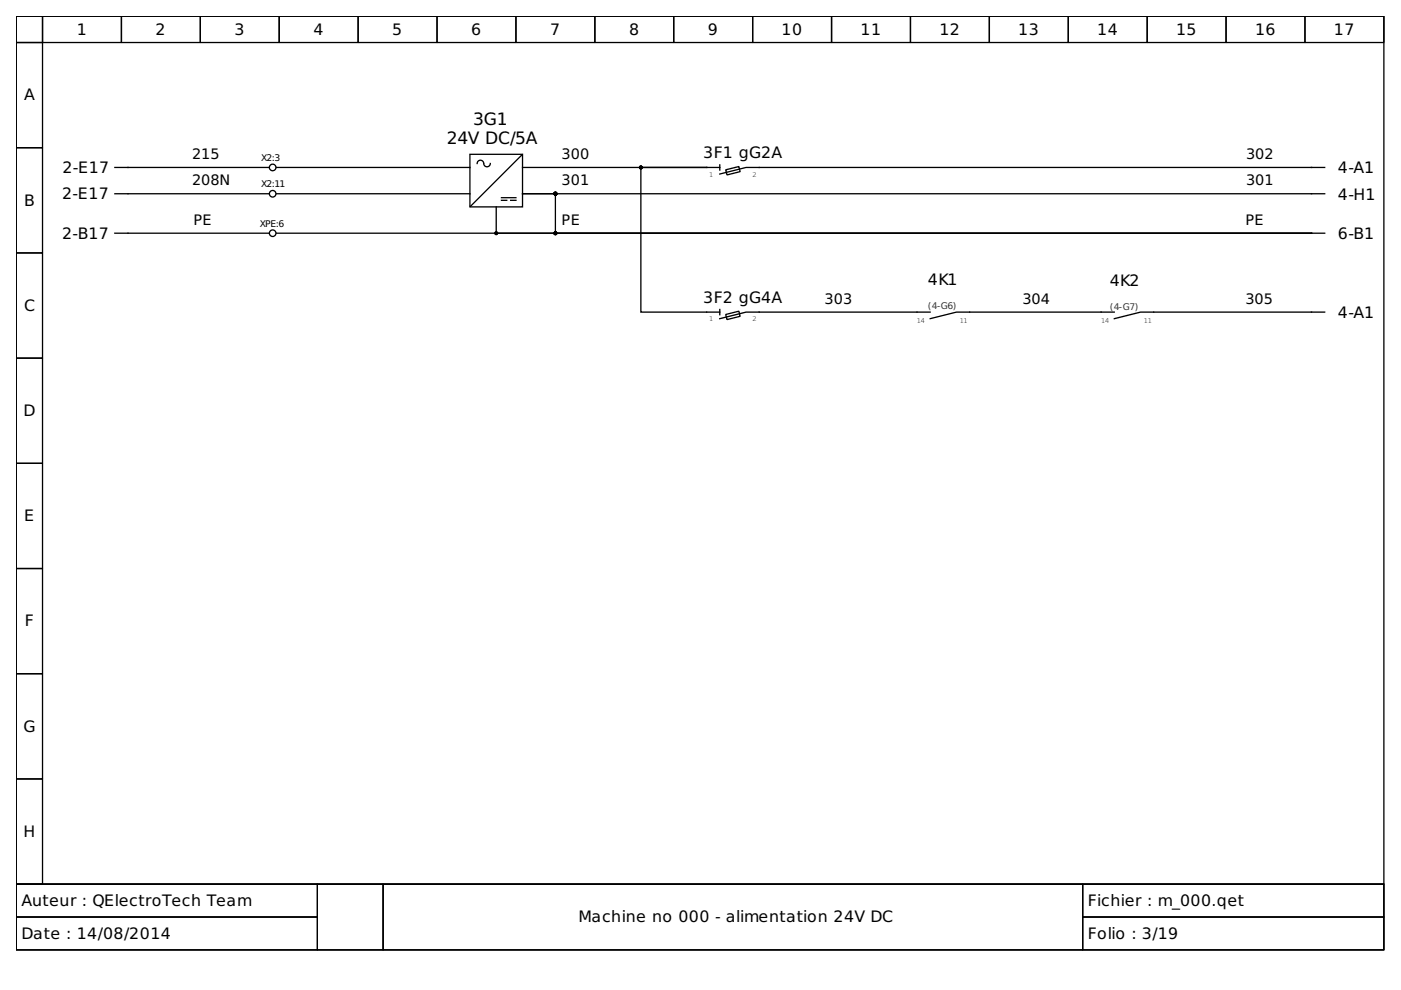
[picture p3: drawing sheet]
<svg xmlns="http://www.w3.org/2000/svg" width="297mm" height="210mm" viewBox="0 0 297 210" stroke-linecap="round" stroke-linejoin="round" font-family="sans-serif">
<g fill="none" stroke="#000" stroke-width=".28">
<path d="M3.4 3.4h290v184.1h-290zM3.4 3.4h5.6v5.6h-5.6zM3.4 9h5.6v22.3h-5.6zM9 3.4h16.7v5.6h-16.7zM25.7 3.4h16.8v5.6h-16.8zM42.5 3.4h16.7v5.6h-16.7zM59.2 3.4h16.7v5.6h-16.7zM75.9 3.4h16.8v5.6h-16.8zM92.7 3.4h16.7v5.6h-16.7zM109.4 3.4h16.7v5.6h-16.7zM126.1 3.4h16.7v5.6h-16.7zM142.8 3.4h16.8v5.6h-16.8z"/>
<path d="M159.6 3.4h16.7v5.6h-16.7zM176.3 3.4h16.7v5.6h-16.7zM193 3.4h16.8v5.6h-16.8zM209.8 3.4h16.7v5.6h-16.7zM226.5 3.4h16.7v5.6h-16.7zM243.2 3.4h16.8v5.6h-16.8zM260 3.4h16.7v5.6h-16.7zM276.7 3.4h16.7v5.6h-16.7zM3.4 31.3h5.6v22.3h-5.6zM24.4 35.5h32.6M58.6 35.5h41M99.6 32.7h11.2v11.2h-11.2z"/>
<path d="M102.6 34.6a.7 .7 0 0 0-.8-.6 .7 .7 0 0 0-.6 .7M104 34.7a.7 .7 0 0 1-.7 .7 .7 .7 0 0 1-.7-.7M110.7 32.8l-11 11M110.8 35.5h39M149.8 35.5h-13.9v30.7h16.7M149.8 35.5h2.8M152.6 34.9v1.2M153.9 36l2.8-.7 .2 1.1-2.8 .7zM280.9 35.5h-122.7l-5.6 1.4M3.4 53.6h5.6v22.3h-5.6zM24.4 41.1h32.6M24.4 49.4h32.6"/>
<path d="M58.6 49.4h219.5M58.6 41.1h41M105.2 43.9v5.5h172.9M106.3 42.5h1.1M106.3 41.9h3.1M108.3 42.5h1.1M278.1 49.4h2.8M280.9 41.1h-170.1h7v8.3h160.3M3.4 75.9h5.6v22.3h-5.6zM152.6 65.6v1.1M153.9 66.7l2.8-.7 .2 1.1-2.8 .7zM197.2 66.2h-39l-5.6 1.4"/>
<path d="M236.3 66.2h-33.5l-5.6 1.4M280.9 66.2h-39.1l-5.5 1.4M3.4 98.2h5.6v22.3h-5.6zM3.4 120.5h5.6v22.3h-5.6zM3.4 142.8h5.6v22.4h-5.6zM3.4 165.2h5.6v22.3h-5.6zM3.4 187.5h290v13.9h-290z"/>
<circle cx="57.8" cy="35.5" r=".7"/>
<circle cx="57.8" cy="41.1" r=".7"/>
<circle cx="57.8" cy="49.4" r=".7"/>
</g>
<path d="M3.4 187.5h63.9v6.9h-63.9zM3.4 194.4h63.9v7h-63.9zM67.3 187.5h13.9v13.9h-13.9zM81.2 187.5h148.4v13.9h-148.4zM229.6 187.5h63.8v6.9h-63.8zM229.6 194.4h63.8v7h-63.8z" fill="none" stroke="#000" stroke-width=".21"/>
<g fill="#000" stroke="#000" stroke-width=".28">
<circle cx="135.9" cy="35.5" r=".28"/>
<circle cx="105.2" cy="49.4" r=".28"/>
<circle cx="117.8" cy="41.1" r=".28"/>
<circle cx="117.8" cy="49.4" r=".28"/>
</g>
<g font-size="3.6">
<text x="100.3" y="26.4">3G1</text>
<text x="94.8" y="30.6">24V DC/5A</text>
</g>
<g font-size="3.3">
<text x="16.3" y="7.3">1</text>
<text x="33" y="7.3">2</text>
<text x="49.7" y="7.3">3</text>
<text x="66.5" y="7.3">4</text>
<text x="83.2" y="7.3">5</text>
<text x="99.9" y="7.3">6</text>
<text x="116.6" y="7.3">7</text>
<text x="133.4" y="7.3">8</text>
<text x="150.1" y="7.3">9</text>
<text x="165.7" y="7.3">10</text>
<text x="182.4" y="7.3">11</text>
<text x="199.2" y="7.3">12</text>
<text x="215.9" y="7.3">13</text>
<text x="232.6" y="7.3">14</text>
<text x="249.4" y="7.3">15</text>
<text x="266.1" y="7.3">16</text>
<text x="282.8" y="7.3">17</text>
<text x="5.1" y="21.3">A</text>
<text x="149.1" y="33.5">3F1 gG2A</text>
<text x="13.2" y="36.7">2-E17</text>
<text x="283.7" y="36.8">4-A1</text>
<text x="5.1" y="43.6">B</text>
<text x="13.2" y="42.2">2-E17</text>
<text x="283.7" y="42.3">4-H1</text>
<text x="13.2" y="50.7">2-B17</text>
<text x="283.7" y="50.7">6-B1</text>
<text x="5.1" y="65.9">C</text>
<text x="149.1" y="64.1">3F2 gG4A</text>
<text x="196.7" y="60.5">4K1</text>
<text x="235.3" y="60.6">4K2</text>
<text x="283.7" y="67.4">4-A1</text>
<text x="5" y="88.2">D</text>
<text x="5.1" y="110.5">E</text>
<text x="5.3" y="132.8">F</text>
<text x="5" y="155.1">G</text>
<text x="5" y="177.4">H</text>
<text x="4.6" y="192.1">Auteur : QElectroTech Team</text>
<text x="122.6" y="195.5">Machine no 000 - alimentation 24V DC</text>
<text x="230.7" y="192.1">Fichier : m_000.qet</text>
<text x="4.6" y="199">Date : 14/08/2014</text>
<text x="230.7" y="199">Folio : 3/19</text>
</g>
<g font-size="3.1">
<text x="40.7" y="33.7">215</text>
<text x="119.1" y="33.7">300</text>
<text x="264.2" y="33.7">302</text>
<text x="40.7" y="39.3">208N</text>
<text x="119.1" y="39.3">301</text>
<text x="264.2" y="39.3">301</text>
<text x="41" y="47.6">PE</text>
<text x="119.1" y="47.6">PE</text>
<text x="264.1" y="47.6">PE</text>
<text x="174.8" y="64.4">303</text>
<text x="216.8" y="64.4">304</text>
<text x="264.1" y="64.4">305</text>
</g>
<g font-size="2">
<text x="55.4" y="34.1">X2:3</text>
<text x="55.4" y="39.7">X2:11</text>
<text x="55.1" y="48.1">XPE:6</text>
</g>
<g font-size="2" fill="#31363b">
<text x="196.7" y="65.5">(4-G6)</text>
<text x="235.3" y="65.6">(4-G7)</text>
</g>
<g font-size="1.4">
<text x="150.4" y="37.5">1</text>
<text x="159.6" y="37.5">2</text>
<text x="150.4" y="68.1">1</text>
<text x="159.6" y="68.1">2</text>
<text x="194.4" y="68.4">14</text>
<text x="203.5" y="68.6">11</text>
<text x="233.4" y="68.4">14</text>
<text x="242.5" y="68.6">11</text>
</g>
</svg>
